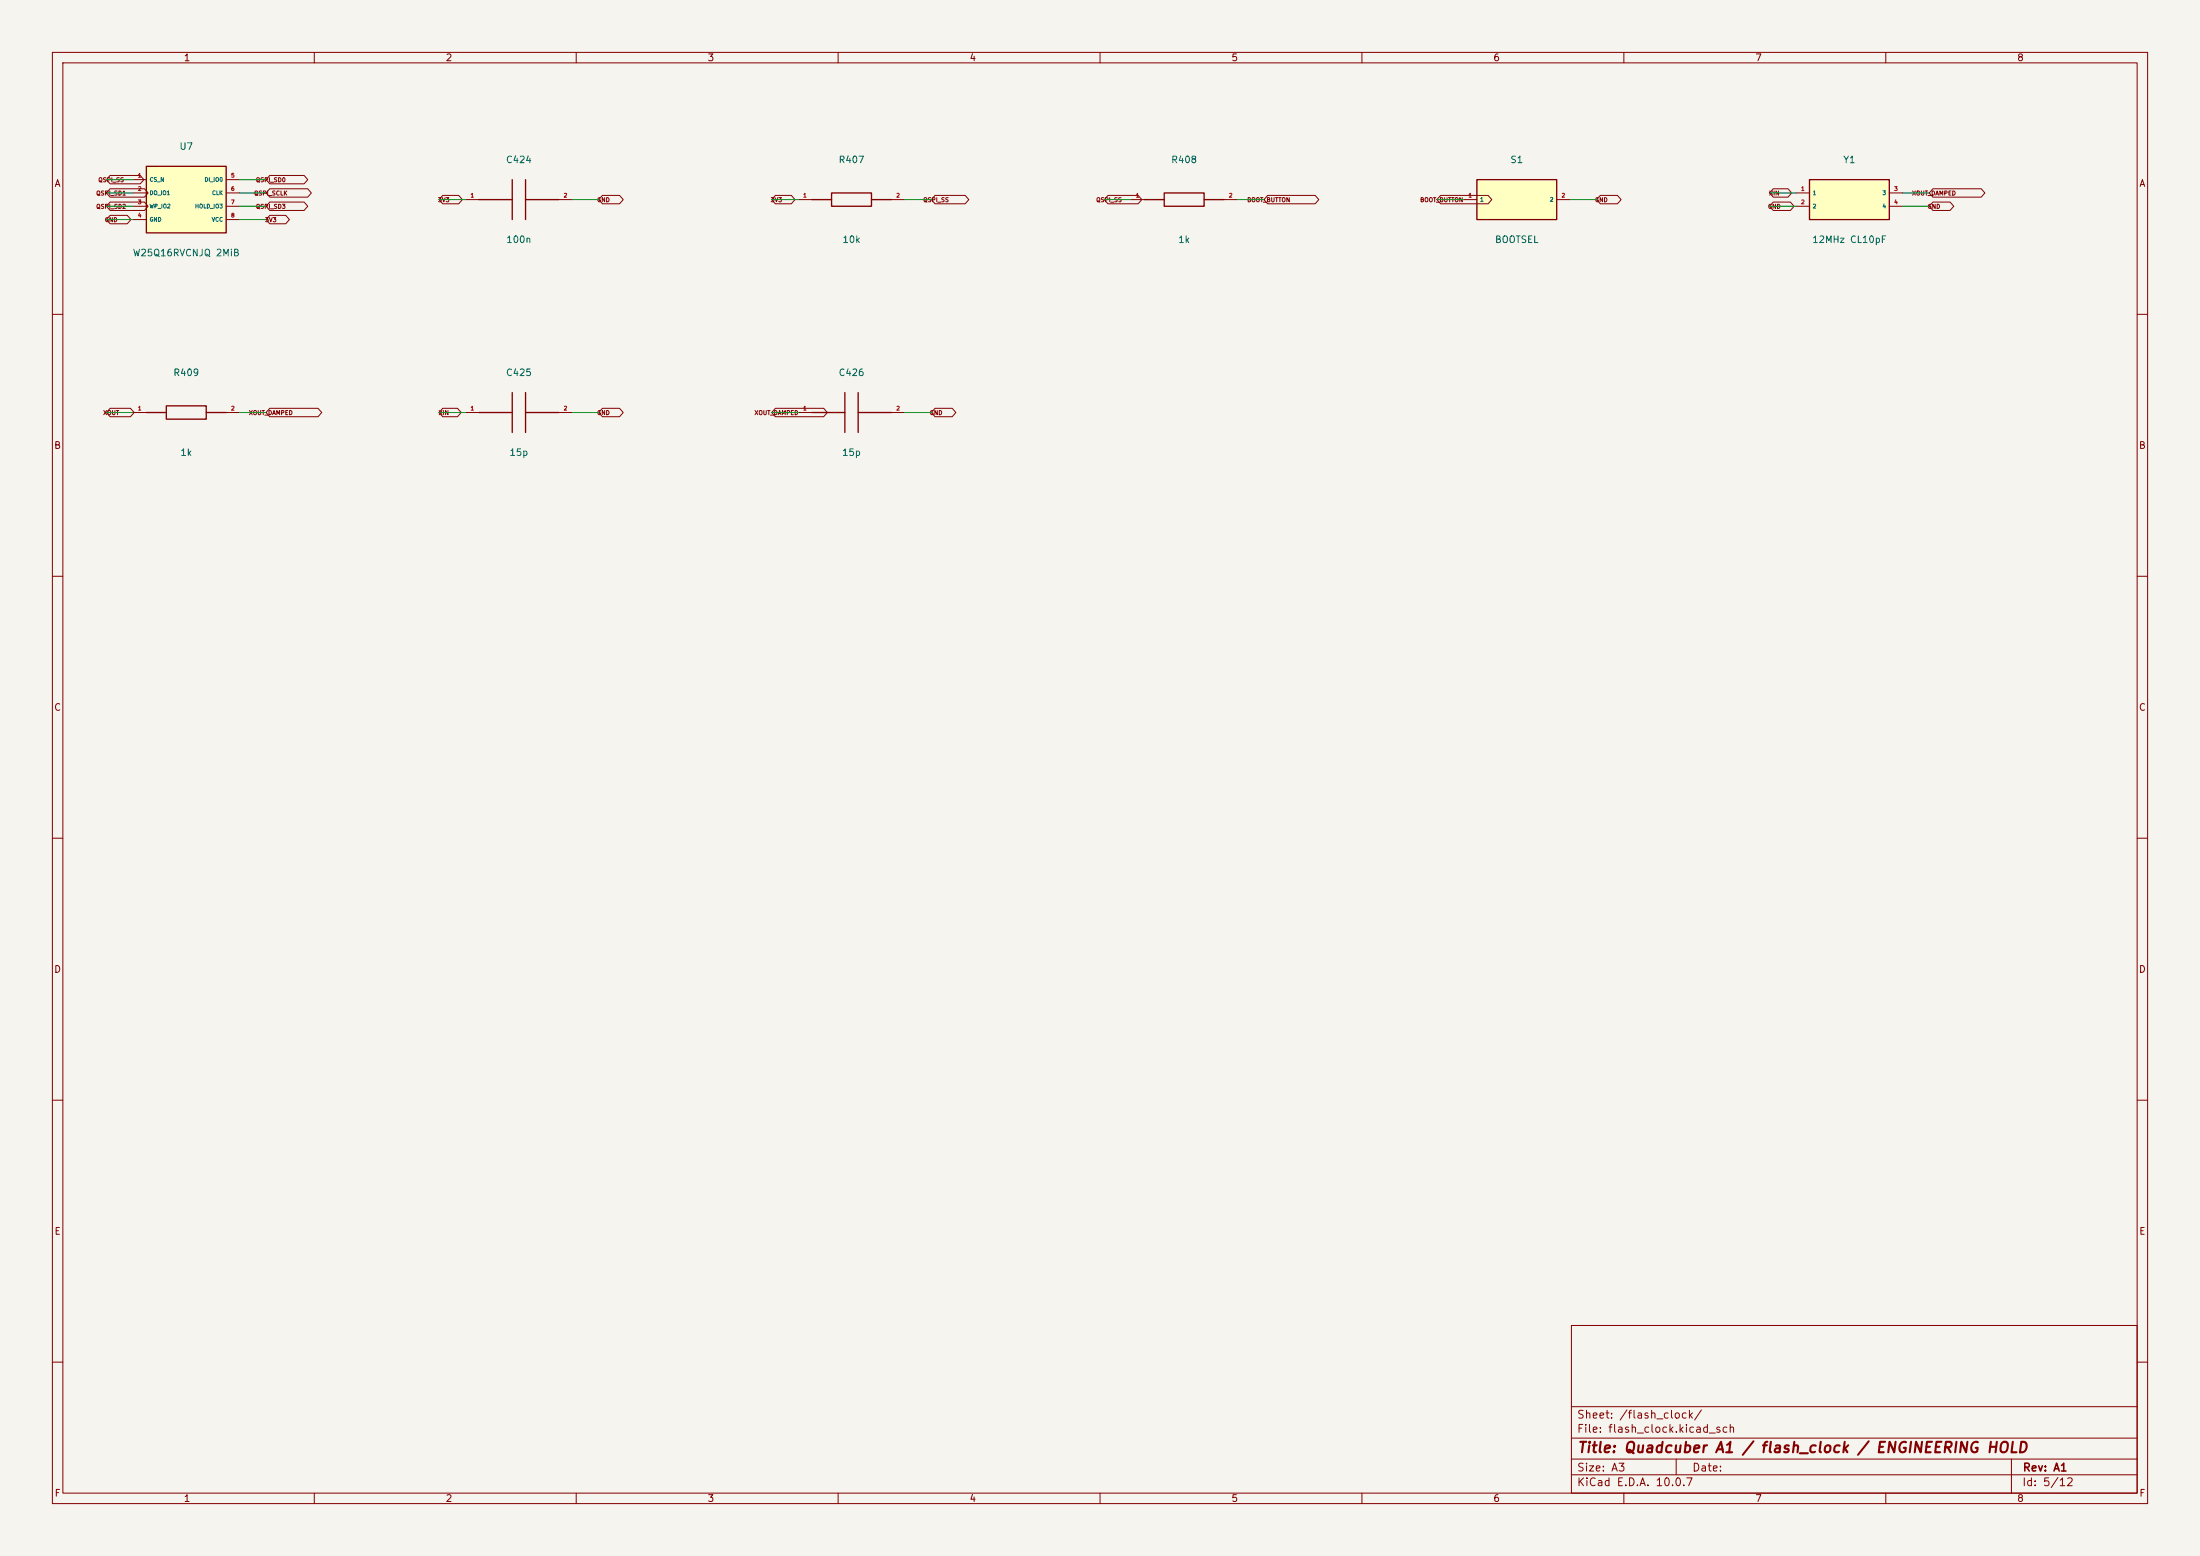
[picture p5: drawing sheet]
(kicad_sch
 (version 20260306)
 (generator "eeschema")
 (generator_version "10.0")
 (paper "A3")
 (title_block
  (title "Quadcuber A1 / flash_clock / ENGINEERING HOLD")
  (rev "A1"))
 (lib_symbols
  (symbol "Quadcuber:C424"
   (pin_names (hide yes)) (exclude_from_sim no) (in_bom yes) (on_board yes)
   (in_pos_files yes)
   (duplicate_pin_numbers_are_jumpers no)
   (property "Reference" "C424" (at 0 6.35 0) (show_name no) (do_not_autoplace no) (effects (font (size 1 1))))
   (property "Value" "100n" (at 0 -6.35 0) (show_name no) (do_not_autoplace no) (effects (font (size 1 1))))
   (property "Footprint" "Quadcuber:C_0402_1005Metric" (at 0 0 0) (show_name no) (do_not_autoplace no) (hide yes) (effects (font (size 1 1))))
   (property "Datasheet" "" (at 0 0 0) (show_name no) (do_not_autoplace no) (hide yes) (effects (font (size 1.27 1.27))))
   (property "Description" "" (at 0 0 0) (show_name no) (do_not_autoplace no) (hide yes) (effects (font (size 1.27 1.27))))
   (symbol "C424_0_1"
    (polyline (pts (xy -7.62 0) (xy -1.27 0)) (stroke (width 0.254) (type default)) (fill (type none)))
    (polyline (pts (xy -1.27 -3.81) (xy -1.27 3.81)) (stroke (width 0.254) (type default)) (fill (type none)))
    (polyline (pts (xy 1.27 0) (xy 7.62 0)) (stroke (width 0.254) (type default)) (fill (type none)))
    (polyline (pts (xy 1.27 -3.81) (xy 1.27 3.81)) (stroke (width 0.254) (type default)) (fill (type none))))
   (symbol "C424_1_1"
    (pin passive line (at -10.16 0 0) (length 2.54) (name "1" (effects (font (size 0.75 0.75)))) (number "1" (effects (font (size 0.75 0.75)))))
    (pin passive line (at 10.16 0 180) (length 2.54) (name "2" (effects (font (size 0.75 0.75)))) (number "2" (effects (font (size 0.75 0.75))))))
   (embedded_fonts no))
  (symbol "Quadcuber:C425"
   (pin_names (hide yes)) (exclude_from_sim no) (in_bom yes) (on_board yes)
   (in_pos_files yes)
   (duplicate_pin_numbers_are_jumpers no)
   (property "Reference" "C425" (at 0 6.35 0) (show_name no) (do_not_autoplace no) (effects (font (size 1 1))))
   (property "Value" "15p" (at 0 -6.35 0) (show_name no) (do_not_autoplace no) (effects (font (size 1 1))))
   (property "Footprint" "Quadcuber:C_0402_1005Metric" (at 0 0 0) (show_name no) (do_not_autoplace no) (hide yes) (effects (font (size 1 1))))
   (property "Datasheet" "" (at 0 0 0) (show_name no) (do_not_autoplace no) (hide yes) (effects (font (size 1.27 1.27))))
   (property "Description" "" (at 0 0 0) (show_name no) (do_not_autoplace no) (hide yes) (effects (font (size 1.27 1.27))))
   (symbol "C425_0_1"
    (polyline (pts (xy -7.62 0) (xy -1.27 0)) (stroke (width 0.254) (type default)) (fill (type none)))
    (polyline (pts (xy -1.27 -3.81) (xy -1.27 3.81)) (stroke (width 0.254) (type default)) (fill (type none)))
    (polyline (pts (xy 1.27 0) (xy 7.62 0)) (stroke (width 0.254) (type default)) (fill (type none)))
    (polyline (pts (xy 1.27 -3.81) (xy 1.27 3.81)) (stroke (width 0.254) (type default)) (fill (type none))))
   (symbol "C425_1_1"
    (pin passive line (at -10.16 0 0) (length 2.54) (name "1" (effects (font (size 0.75 0.75)))) (number "1" (effects (font (size 0.75 0.75)))))
    (pin passive line (at 10.16 0 180) (length 2.54) (name "2" (effects (font (size 0.75 0.75)))) (number "2" (effects (font (size 0.75 0.75))))))
   (embedded_fonts no))
  (symbol "Quadcuber:C426"
   (pin_names (hide yes)) (exclude_from_sim no) (in_bom yes) (on_board yes)
   (in_pos_files yes)
   (duplicate_pin_numbers_are_jumpers no)
   (property "Reference" "C426" (at 0 6.35 0) (show_name no) (do_not_autoplace no) (effects (font (size 1 1))))
   (property "Value" "15p" (at 0 -6.35 0) (show_name no) (do_not_autoplace no) (effects (font (size 1 1))))
   (property "Footprint" "Quadcuber:C_0402_1005Metric" (at 0 0 0) (show_name no) (do_not_autoplace no) (hide yes) (effects (font (size 1 1))))
   (property "Datasheet" "" (at 0 0 0) (show_name no) (do_not_autoplace no) (hide yes) (effects (font (size 1.27 1.27))))
   (property "Description" "" (at 0 0 0) (show_name no) (do_not_autoplace no) (hide yes) (effects (font (size 1.27 1.27))))
   (symbol "C426_0_1"
    (polyline (pts (xy -7.62 0) (xy -1.27 0)) (stroke (width 0.254) (type default)) (fill (type none)))
    (polyline (pts (xy -1.27 -3.81) (xy -1.27 3.81)) (stroke (width 0.254) (type default)) (fill (type none)))
    (polyline (pts (xy 1.27 0) (xy 7.62 0)) (stroke (width 0.254) (type default)) (fill (type none)))
    (polyline (pts (xy 1.27 -3.81) (xy 1.27 3.81)) (stroke (width 0.254) (type default)) (fill (type none))))
   (symbol "C426_1_1"
    (pin passive line (at -10.16 0 0) (length 2.54) (name "1" (effects (font (size 0.75 0.75)))) (number "1" (effects (font (size 0.75 0.75)))))
    (pin passive line (at 10.16 0 180) (length 2.54) (name "2" (effects (font (size 0.75 0.75)))) (number "2" (effects (font (size 0.75 0.75))))))
   (embedded_fonts no))
  (symbol "Quadcuber:R407"
   (pin_names (hide yes)) (exclude_from_sim no) (in_bom yes) (on_board yes)
   (in_pos_files yes)
   (duplicate_pin_numbers_are_jumpers no)
   (property "Reference" "R407" (at 0 6.35 0) (show_name no) (do_not_autoplace no) (effects (font (size 1 1))))
   (property "Value" "10k" (at 0 -6.35 0) (show_name no) (do_not_autoplace no) (effects (font (size 1 1))))
   (property "Footprint" "Quadcuber:R_0603_1608Metric" (at 0 0 0) (show_name no) (do_not_autoplace no) (hide yes) (effects (font (size 1 1))))
   (property "Datasheet" "" (at 0 0 0) (show_name no) (do_not_autoplace no) (hide yes) (effects (font (size 1.27 1.27))))
   (property "Description" "" (at 0 0 0) (show_name no) (do_not_autoplace no) (hide yes) (effects (font (size 1.27 1.27))))
   (symbol "R407_0_1"
    (polyline (pts (xy -7.62 0) (xy -3.81 0)) (stroke (width 0.254) (type default)) (fill (type none)))
    (rectangle (start -3.81 1.27) (end 3.81 -1.27) (stroke (width 0.254) (type default)) (fill (type none)))
    (polyline (pts (xy 3.81 0) (xy 7.62 0)) (stroke (width 0.254) (type default)) (fill (type none))))
   (symbol "R407_1_1"
    (pin passive line (at -10.16 0 0) (length 2.54) (name "1" (effects (font (size 0.75 0.75)))) (number "1" (effects (font (size 0.75 0.75)))))
    (pin passive line (at 10.16 0 180) (length 2.54) (name "2" (effects (font (size 0.75 0.75)))) (number "2" (effects (font (size 0.75 0.75))))))
   (embedded_fonts no))
  (symbol "Quadcuber:R408"
   (pin_names (hide yes)) (exclude_from_sim no) (in_bom yes) (on_board yes)
   (in_pos_files yes)
   (duplicate_pin_numbers_are_jumpers no)
   (property "Reference" "R408" (at 0 6.35 0) (show_name no) (do_not_autoplace no) (effects (font (size 1 1))))
   (property "Value" "1k" (at 0 -6.35 0) (show_name no) (do_not_autoplace no) (effects (font (size 1 1))))
   (property "Footprint" "Quadcuber:R_0603_1608Metric" (at 0 0 0) (show_name no) (do_not_autoplace no) (hide yes) (effects (font (size 1 1))))
   (property "Datasheet" "" (at 0 0 0) (show_name no) (do_not_autoplace no) (hide yes) (effects (font (size 1.27 1.27))))
   (property "Description" "" (at 0 0 0) (show_name no) (do_not_autoplace no) (hide yes) (effects (font (size 1.27 1.27))))
   (symbol "R408_0_1"
    (polyline (pts (xy -7.62 0) (xy -3.81 0)) (stroke (width 0.254) (type default)) (fill (type none)))
    (rectangle (start -3.81 1.27) (end 3.81 -1.27) (stroke (width 0.254) (type default)) (fill (type none)))
    (polyline (pts (xy 3.81 0) (xy 7.62 0)) (stroke (width 0.254) (type default)) (fill (type none))))
   (symbol "R408_1_1"
    (pin passive line (at -10.16 0 0) (length 2.54) (name "1" (effects (font (size 0.75 0.75)))) (number "1" (effects (font (size 0.75 0.75)))))
    (pin passive line (at 10.16 0 180) (length 2.54) (name "2" (effects (font (size 0.75 0.75)))) (number "2" (effects (font (size 0.75 0.75))))))
   (embedded_fonts no))
  (symbol "Quadcuber:R409"
   (pin_names (hide yes)) (exclude_from_sim no) (in_bom yes) (on_board yes)
   (in_pos_files yes)
   (duplicate_pin_numbers_are_jumpers no)
   (property "Reference" "R409" (at 0 6.35 0) (show_name no) (do_not_autoplace no) (effects (font (size 1 1))))
   (property "Value" "1k" (at 0 -6.35 0) (show_name no) (do_not_autoplace no) (effects (font (size 1 1))))
   (property "Footprint" "Quadcuber:R_0402_1005Metric" (at 0 0 0) (show_name no) (do_not_autoplace no) (hide yes) (effects (font (size 1 1))))
   (property "Datasheet" "" (at 0 0 0) (show_name no) (do_not_autoplace no) (hide yes) (effects (font (size 1.27 1.27))))
   (property "Description" "" (at 0 0 0) (show_name no) (do_not_autoplace no) (hide yes) (effects (font (size 1.27 1.27))))
   (symbol "R409_0_1"
    (polyline (pts (xy -7.62 0) (xy -3.81 0)) (stroke (width 0.254) (type default)) (fill (type none)))
    (rectangle (start -3.81 1.27) (end 3.81 -1.27) (stroke (width 0.254) (type default)) (fill (type none)))
    (polyline (pts (xy 3.81 0) (xy 7.62 0)) (stroke (width 0.254) (type default)) (fill (type none))))
   (symbol "R409_1_1"
    (pin passive line (at -10.16 0 0) (length 2.54) (name "1" (effects (font (size 0.75 0.75)))) (number "1" (effects (font (size 0.75 0.75)))))
    (pin passive line (at 10.16 0 180) (length 2.54) (name "2" (effects (font (size 0.75 0.75)))) (number "2" (effects (font (size 0.75 0.75))))))
   (embedded_fonts no))
  (symbol "Quadcuber:S1" (exclude_from_sim no) (in_bom yes) (on_board yes)
   (in_pos_files yes)
   (duplicate_pin_numbers_are_jumpers no)
   (property "Reference" "S1" (at 0 6.35 0) (show_name no) (do_not_autoplace no) (effects (font (size 1 1))))
   (property "Value" "BOOTSEL" (at 0 -6.35 0) (show_name no) (do_not_autoplace no) (effects (font (size 1 1))))
   (property "Footprint" "Quadcuber:SW_SPST_TL3342" (at 0 0 0) (show_name no) (do_not_autoplace no) (hide yes) (effects (font (size 1 1))))
   (property "Datasheet" "" (at 0 0 0) (show_name no) (do_not_autoplace no) (hide yes) (effects (font (size 1.27 1.27))))
   (property "Description" "" (at 0 0 0) (show_name no) (do_not_autoplace no) (hide yes) (effects (font (size 1.27 1.27))))
   (symbol "S1_0_1"
    (rectangle (start -7.62 3.81) (end 7.62 -3.81) (stroke (width 0.254) (type default)) (fill (type background))))
   (symbol "S1_1_1"
    (pin passive line (at -10.16 0 0) (length 2.54) (name "1" (effects (font (size 0.75 0.75)))) (number "1" (effects (font (size 0.75 0.75)))))
    (pin passive line (at 10.16 0 180) (length 2.54) (name "2" (effects (font (size 0.75 0.75)))) (number "2" (effects (font (size 0.75 0.75))))))
   (embedded_fonts no))
  (symbol "Quadcuber:U7" (exclude_from_sim no) (in_bom yes) (on_board yes)
   (in_pos_files yes)
   (duplicate_pin_numbers_are_jumpers no)
   (property "Reference" "U7" (at 0 8.89 0) (show_name no) (do_not_autoplace no) (effects (font (size 1 1))))
   (property "Value" "W25Q16RVCNJQ 2MiB" (at 0 -8.89 0) (show_name no) (do_not_autoplace no) (effects (font (size 1 1))))
   (property "Footprint" "Quadcuber:SOIC-8_3.9x4.9mm_P1.27mm" (at 0 0 0) (show_name no) (do_not_autoplace no) (hide yes) (effects (font (size 1 1))))
   (property "Datasheet" "" (at 0 0 0) (show_name no) (do_not_autoplace no) (hide yes) (effects (font (size 1.27 1.27))))
   (property "Description" "" (at 0 0 0) (show_name no) (do_not_autoplace no) (hide yes) (effects (font (size 1.27 1.27))))
   (symbol "U7_0_1"
    (rectangle (start -7.62 6.35) (end 7.62 -6.35) (stroke (width 0.254) (type default)) (fill (type background))))
   (symbol "U7_1_1"
    (pin passive line (at -10.16 3.81 0) (length 2.54) (name "CS_N" (effects (font (size 0.75 0.75)))) (number "1" (effects (font (size 0.75 0.75)))))
    (pin passive line (at -10.16 1.27 0) (length 2.54) (name "DO_IO1" (effects (font (size 0.75 0.75)))) (number "2" (effects (font (size 0.75 0.75)))))
    (pin passive line (at -10.16 -1.27 0) (length 2.54) (name "WP_IO2" (effects (font (size 0.75 0.75)))) (number "3" (effects (font (size 0.75 0.75)))))
    (pin passive line (at -10.16 -3.81 0) (length 2.54) (name "GND" (effects (font (size 0.75 0.75)))) (number "4" (effects (font (size 0.75 0.75)))))
    (pin passive line (at 10.16 3.81 180) (length 2.54) (name "DI_IO0" (effects (font (size 0.75 0.75)))) (number "5" (effects (font (size 0.75 0.75)))))
    (pin passive line (at 10.16 1.27 180) (length 2.54) (name "CLK" (effects (font (size 0.75 0.75)))) (number "6" (effects (font (size 0.75 0.75)))))
    (pin passive line (at 10.16 -1.27 180) (length 2.54) (name "HOLD_IO3" (effects (font (size 0.75 0.75)))) (number "7" (effects (font (size 0.75 0.75)))))
    (pin passive line (at 10.16 -3.81 180) (length 2.54) (name "VCC" (effects (font (size 0.75 0.75)))) (number "8" (effects (font (size 0.75 0.75))))))
   (embedded_fonts no))
  (symbol "Quadcuber:Y1" (exclude_from_sim no) (in_bom yes) (on_board yes)
   (in_pos_files yes)
   (duplicate_pin_numbers_are_jumpers no)
   (property "Reference" "Y1" (at 0 6.35 0) (show_name no) (do_not_autoplace no) (effects (font (size 1 1))))
   (property "Value" "12MHz CL10pF" (at 0 -6.35 0) (show_name no) (do_not_autoplace no) (effects (font (size 1 1))))
   (property "Footprint" "Quadcuber:Crystal_SMD_3225-4Pin_3.2x2.5mm" (at 0 0 0) (show_name no) (do_not_autoplace no) (hide yes) (effects (font (size 1 1))))
   (property "Datasheet" "" (at 0 0 0) (show_name no) (do_not_autoplace no) (hide yes) (effects (font (size 1.27 1.27))))
   (property "Description" "" (at 0 0 0) (show_name no) (do_not_autoplace no) (hide yes) (effects (font (size 1.27 1.27))))
   (symbol "Y1_0_1"
    (rectangle (start -7.62 3.81) (end 7.62 -3.81) (stroke (width 0.254) (type default)) (fill (type background))))
   (symbol "Y1_1_1"
    (pin passive line (at -10.16 1.27 0) (length 2.54) (name "1" (effects (font (size 0.75 0.75)))) (number "1" (effects (font (size 0.75 0.75)))))
    (pin passive line (at -10.16 -1.27 0) (length 2.54) (name "2" (effects (font (size 0.75 0.75)))) (number "2" (effects (font (size 0.75 0.75)))))
    (pin passive line (at 10.16 1.27 180) (length 2.54) (name "3" (effects (font (size 0.75 0.75)))) (number "3" (effects (font (size 0.75 0.75)))))
    (pin passive line (at 10.16 -1.27 180) (length 2.54) (name "4" (effects (font (size 0.75 0.75)))) (number "4" (effects (font (size 0.75 0.75))))))
   (embedded_fonts no)))
 (wire
  (pts (xy 299.72 38.1) (xy 304.8 38.1))
  (stroke (width 0) (type default)))
 (wire
  (pts (xy 152.4 38.1) (xy 147.32 38.1))
  (stroke (width 0) (type default)))
 (wire
  (pts (xy 279.4 38.1) (xy 274.32 38.1))
  (stroke (width 0) (type default)))
 (wire
  (pts (xy 45.72 78.74) (xy 50.8 78.74))
  (stroke (width 0) (type default)))
 (wire
  (pts (xy 25.4 41.91) (xy 20.32 41.91))
  (stroke (width 0) (type default)))
 (wire
  (pts (xy 25.4 39.37) (xy 20.32 39.37))
  (stroke (width 0) (type default)))
 (wire
  (pts (xy 109.22 78.74) (xy 114.3 78.74))
  (stroke (width 0) (type default)))
 (wire
  (pts (xy 215.9 38.1) (xy 210.82 38.1))
  (stroke (width 0) (type default)))
 (wire
  (pts (xy 45.72 39.37) (xy 50.8 39.37))
  (stroke (width 0) (type default)))
 (wire
  (pts (xy 25.4 34.29) (xy 20.32 34.29))
  (stroke (width 0) (type default)))
 (wire
  (pts (xy 88.9 38.1) (xy 83.82 38.1))
  (stroke (width 0) (type default)))
 (wire
  (pts (xy 152.4 78.74) (xy 147.32 78.74))
  (stroke (width 0) (type default)))
 (wire
  (pts (xy 25.4 78.74) (xy 20.32 78.74))
  (stroke (width 0) (type default)))
 (wire
  (pts (xy 342.9 39.37) (xy 337.82 39.37))
  (stroke (width 0) (type default)))
 (wire
  (pts (xy 172.72 38.1) (xy 177.8 38.1))
  (stroke (width 0) (type default)))
 (wire
  (pts (xy 363.22 39.37) (xy 368.3 39.37))
  (stroke (width 0) (type default)))
 (wire
  (pts (xy 25.4 36.83) (xy 20.32 36.83))
  (stroke (width 0) (type default)))
 (wire
  (pts (xy 363.22 36.83) (xy 368.3 36.83))
  (stroke (width 0) (type default)))
 (wire
  (pts (xy 45.72 36.83) (xy 50.8 36.83))
  (stroke (width 0) (type default)))
 (wire
  (pts (xy 109.22 38.1) (xy 114.3 38.1))
  (stroke (width 0) (type default)))
 (wire
  (pts (xy 342.9 36.83) (xy 337.82 36.83))
  (stroke (width 0) (type default)))
 (wire
  (pts (xy 172.72 78.74) (xy 177.8 78.74))
  (stroke (width 0) (type default)))
 (wire
  (pts (xy 45.72 34.29) (xy 50.8 34.29))
  (stroke (width 0) (type default)))
 (wire
  (pts (xy 236.22 38.1) (xy 241.3 38.1))
  (stroke (width 0) (type default)))
 (wire
  (pts (xy 88.9 78.74) (xy 83.82 78.74))
  (stroke (width 0) (type default)))
 (wire
  (pts (xy 45.72 41.91) (xy 50.8 41.91))
  (stroke (width 0) (type default)))
 (global_label "GND"
  (shape bidirectional)
  (at 20.32 41.91 0)
  (effects (font (size 0.8 0.8)))
  (property "Intersheetrefs" "${INTERSHEET_REFS}" (at 20.32 41.91 0) (hide yes) (show_name no) (do_not_autoplace no) (effects (font (size 0.8 0.8)))))
 (global_label "3V3"
  (shape bidirectional)
  (at 83.82 38.1 0)
  (effects (font (size 0.8 0.8)))
  (property "Intersheetrefs" "${INTERSHEET_REFS}" (at 83.82 38.1 0) (hide yes) (show_name no) (do_not_autoplace no) (effects (font (size 0.8 0.8)))))
 (global_label "XOUT_DAMPED"
  (shape bidirectional)
  (at 147.32 78.74 0)
  (effects (font (size 0.8 0.8)))
  (property "Intersheetrefs" "${INTERSHEET_REFS}" (at 147.32 78.74 0) (hide yes) (show_name no) (do_not_autoplace no) (effects (font (size 0.8 0.8)))))
 (global_label "QSPI_SS"
  (shape bidirectional)
  (at 210.82 38.1 0)
  (effects (font (size 0.8 0.8)))
  (property "Intersheetrefs" "${INTERSHEET_REFS}" (at 210.82 38.1 0) (hide yes) (show_name no) (do_not_autoplace no) (effects (font (size 0.8 0.8)))))
 (global_label "GND"
  (shape bidirectional)
  (at 337.82 39.37 0)
  (effects (font (size 0.8 0.8)))
  (property "Intersheetrefs" "${INTERSHEET_REFS}" (at 337.82 39.37 0) (hide yes) (show_name no) (do_not_autoplace no) (effects (font (size 0.8 0.8)))))
 (global_label "XOUT"
  (shape bidirectional)
  (at 20.32 78.74 0)
  (effects (font (size 0.8 0.8)))
  (property "Intersheetrefs" "${INTERSHEET_REFS}" (at 20.32 78.74 0) (hide yes) (show_name no) (do_not_autoplace no) (effects (font (size 0.8 0.8)))))
 (global_label "QSPI_SD0"
  (shape bidirectional)
  (at 50.8 34.29 0)
  (effects (font (size 0.8 0.8)))
  (property "Intersheetrefs" "${INTERSHEET_REFS}" (at 50.8 34.29 180) (hide yes) (show_name no) (do_not_autoplace no) (effects (font (size 0.8 0.8)))))
 (global_label "GND"
  (shape bidirectional)
  (at 368.3 39.37 0)
  (effects (font (size 0.8 0.8)))
  (property "Intersheetrefs" "${INTERSHEET_REFS}" (at 368.3 39.37 180) (hide yes) (show_name no) (do_not_autoplace no) (effects (font (size 0.8 0.8)))))
 (global_label "QSPI_SD1"
  (shape bidirectional)
  (at 20.32 36.83 0)
  (effects (font (size 0.8 0.8)))
  (property "Intersheetrefs" "${INTERSHEET_REFS}" (at 20.32 36.83 0) (hide yes) (show_name no) (do_not_autoplace no) (effects (font (size 0.8 0.8)))))
 (global_label "QSPI_SD3"
  (shape bidirectional)
  (at 50.8 39.37 0)
  (effects (font (size 0.8 0.8)))
  (property "Intersheetrefs" "${INTERSHEET_REFS}" (at 50.8 39.37 180) (hide yes) (show_name no) (do_not_autoplace no) (effects (font (size 0.8 0.8)))))
 (global_label "3V3"
  (shape bidirectional)
  (at 147.32 38.1 0)
  (effects (font (size 0.8 0.8)))
  (property "Intersheetrefs" "${INTERSHEET_REFS}" (at 147.32 38.1 0) (hide yes) (show_name no) (do_not_autoplace no) (effects (font (size 0.8 0.8)))))
 (global_label "GND"
  (shape bidirectional)
  (at 114.3 78.74 0)
  (effects (font (size 0.8 0.8)))
  (property "Intersheetrefs" "${INTERSHEET_REFS}" (at 114.3 78.74 180) (hide yes) (show_name no) (do_not_autoplace no) (effects (font (size 0.8 0.8)))))
 (global_label "GND"
  (shape bidirectional)
  (at 304.8 38.1 0)
  (effects (font (size 0.8 0.8)))
  (property "Intersheetrefs" "${INTERSHEET_REFS}" (at 304.8 38.1 180) (hide yes) (show_name no) (do_not_autoplace no) (effects (font (size 0.8 0.8)))))
 (global_label "QSPI_SD2"
  (shape bidirectional)
  (at 20.32 39.37 0)
  (effects (font (size 0.8 0.8)))
  (property "Intersheetrefs" "${INTERSHEET_REFS}" (at 20.32 39.37 0) (hide yes) (show_name no) (do_not_autoplace no) (effects (font (size 0.8 0.8)))))
 (global_label "XOUT_DAMPED"
  (shape bidirectional)
  (at 50.8 78.74 0)
  (effects (font (size 0.8 0.8)))
  (property "Intersheetrefs" "${INTERSHEET_REFS}" (at 50.8 78.74 180) (hide yes) (show_name no) (do_not_autoplace no) (effects (font (size 0.8 0.8)))))
 (global_label "GND"
  (shape bidirectional)
  (at 114.3 38.1 0)
  (effects (font (size 0.8 0.8)))
  (property "Intersheetrefs" "${INTERSHEET_REFS}" (at 114.3 38.1 180) (hide yes) (show_name no) (do_not_autoplace no) (effects (font (size 0.8 0.8)))))
 (global_label "XOUT_DAMPED"
  (shape bidirectional)
  (at 368.3 36.83 0)
  (effects (font (size 0.8 0.8)))
  (property "Intersheetrefs" "${INTERSHEET_REFS}" (at 368.3 36.83 180) (hide yes) (show_name no) (do_not_autoplace no) (effects (font (size 0.8 0.8)))))
 (global_label "BOOT_BUTTON"
  (shape bidirectional)
  (at 241.3 38.1 0)
  (effects (font (size 0.8 0.8)))
  (property "Intersheetrefs" "${INTERSHEET_REFS}" (at 241.3 38.1 180) (hide yes) (show_name no) (do_not_autoplace no) (effects (font (size 0.8 0.8)))))
 (global_label "QSPI_SS"
  (shape bidirectional)
  (at 177.8 38.1 0)
  (effects (font (size 0.8 0.8)))
  (property "Intersheetrefs" "${INTERSHEET_REFS}" (at 177.8 38.1 180) (hide yes) (show_name no) (do_not_autoplace no) (effects (font (size 0.8 0.8)))))
 (global_label "3V3"
  (shape bidirectional)
  (at 50.8 41.91 0)
  (effects (font (size 0.8 0.8)))
  (property "Intersheetrefs" "${INTERSHEET_REFS}" (at 50.8 41.91 180) (hide yes) (show_name no) (do_not_autoplace no) (effects (font (size 0.8 0.8)))))
 (global_label "XIN"
  (shape bidirectional)
  (at 83.82 78.74 0)
  (effects (font (size 0.8 0.8)))
  (property "Intersheetrefs" "${INTERSHEET_REFS}" (at 83.82 78.74 0) (hide yes) (show_name no) (do_not_autoplace no) (effects (font (size 0.8 0.8)))))
 (global_label "QSPI_SCLK"
  (shape bidirectional)
  (at 50.8 36.83 0)
  (effects (font (size 0.8 0.8)))
  (property "Intersheetrefs" "${INTERSHEET_REFS}" (at 50.8 36.83 180) (hide yes) (show_name no) (do_not_autoplace no) (effects (font (size 0.8 0.8)))))
 (global_label "QSPI_SS"
  (shape bidirectional)
  (at 20.32 34.29 0)
  (effects (font (size 0.8 0.8)))
  (property "Intersheetrefs" "${INTERSHEET_REFS}" (at 20.32 34.29 0) (hide yes) (show_name no) (do_not_autoplace no) (effects (font (size 0.8 0.8)))))
 (global_label "BOOT_BUTTON"
  (shape bidirectional)
  (at 274.32 38.1 0)
  (effects (font (size 0.8 0.8)))
  (property "Intersheetrefs" "${INTERSHEET_REFS}" (at 274.32 38.1 0) (hide yes) (show_name no) (do_not_autoplace no) (effects (font (size 0.8 0.8)))))
 (global_label "GND"
  (shape bidirectional)
  (at 177.8 78.74 0)
  (effects (font (size 0.8 0.8)))
  (property "Intersheetrefs" "${INTERSHEET_REFS}" (at 177.8 78.74 180) (hide yes) (show_name no) (do_not_autoplace no) (effects (font (size 0.8 0.8)))))
 (global_label "XIN"
  (shape bidirectional)
  (at 337.82 36.83 0)
  (effects (font (size 0.8 0.8)))
  (property "Intersheetrefs" "${INTERSHEET_REFS}" (at 337.82 36.83 0) (hide yes) (show_name no) (do_not_autoplace no) (effects (font (size 0.8 0.8)))))
 (symbol
  (lib_id "Quadcuber:R409")
  (at 35.56 78.74 0)
  (unit 1)
  (body_style 1)
  (exclude_from_sim no)
  (in_bom yes)
  (on_board yes)
  (in_pos_files yes)
  (dnp no)
  (property "Reference" "R409" (at 35.56 71.12 0) (show_name no) (do_not_autoplace no) (effects (font (size 1.27 1.27))))
  (property "Value" "1k" (at 35.56 86.36 0) (show_name no) (do_not_autoplace no) (effects (font (size 1.27 1.27))))
  (property "Footprint" "Quadcuber:R_0402_1005Metric" (at 35.56 78.74 0) (hide yes) (show_name no) (do_not_autoplace no) (effects (font (size 1.27 1.27))))
  (property "Datasheet" "" (at 35.56 78.74 0) (show_name no) (do_not_autoplace no) (effects (font (size 1.27 1.27))))
  (property "Description" "" (at 35.56 78.74 0) (show_name no) (do_not_autoplace no) (effects (font (size 1.27 1.27))))
  (property "MPN" "RC0402FR-071KL" (at 35.56 78.74 0) (hide yes) (show_name no) (do_not_autoplace no) (effects (font (size 1.27 1.27))))
  (property "Manufacturer" "Yageo" (at 35.56 78.74 0) (hide yes) (show_name no) (do_not_autoplace no) (effects (font (size 1.27 1.27))))
  (pin "1")
  (pin "2"))
 (symbol
  (lib_id "Quadcuber:C424")
  (at 99.06 38.1 0)
  (unit 1)
  (body_style 1)
  (exclude_from_sim no)
  (in_bom yes)
  (on_board yes)
  (in_pos_files yes)
  (dnp no)
  (property "Reference" "C424" (at 99.06 30.48 0) (show_name no) (do_not_autoplace no) (effects (font (size 1.27 1.27))))
  (property "Value" "100n" (at 99.06 45.72 0) (show_name no) (do_not_autoplace no) (effects (font (size 1.27 1.27))))
  (property "Footprint" "Quadcuber:C_0402_1005Metric" (at 99.06 38.1 0) (hide yes) (show_name no) (do_not_autoplace no) (effects (font (size 1.27 1.27))))
  (property "Datasheet" "" (at 99.06 38.1 0) (show_name no) (do_not_autoplace no) (effects (font (size 1.27 1.27))))
  (property "Description" "" (at 99.06 38.1 0) (show_name no) (do_not_autoplace no) (effects (font (size 1.27 1.27))))
  (property "MPN" "GRM155R71C104KA88D" (at 99.06 38.1 0) (hide yes) (show_name no) (do_not_autoplace no) (effects (font (size 1.27 1.27))))
  (property "Manufacturer" "Murata" (at 99.06 38.1 0) (hide yes) (show_name no) (do_not_autoplace no) (effects (font (size 1.27 1.27))))
  (pin "1")
  (pin "2"))
 (symbol
  (lib_id "Quadcuber:Y1")
  (at 353.06 38.1 0)
  (unit 1)
  (body_style 1)
  (exclude_from_sim no)
  (in_bom yes)
  (on_board yes)
  (in_pos_files yes)
  (dnp no)
  (property "Reference" "Y1" (at 353.06 30.48 0) (show_name no) (do_not_autoplace no) (effects (font (size 1.27 1.27))))
  (property "Value" "12MHz CL10pF" (at 353.06 45.72 0) (show_name no) (do_not_autoplace no) (effects (font (size 1.27 1.27))))
  (property "Footprint" "Quadcuber:Crystal_SMD_3225-4Pin_3.2x2.5mm" (at 353.06 38.1 0) (hide yes) (show_name no) (do_not_autoplace no) (effects (font (size 1.27 1.27))))
  (property "Datasheet" "" (at 353.06 38.1 0) (show_name no) (do_not_autoplace no) (effects (font (size 1.27 1.27))))
  (property "Description" "" (at 353.06 38.1 0) (show_name no) (do_not_autoplace no) (effects (font (size 1.27 1.27))))
  (property "MPN" "ABM8-272-T3" (at 353.06 38.1 0) (hide yes) (show_name no) (do_not_autoplace no) (effects (font (size 1.27 1.27))))
  (property "Manufacturer" "Abracon" (at 353.06 38.1 0) (hide yes) (show_name no) (do_not_autoplace no) (effects (font (size 1.27 1.27))))
  (pin "1")
  (pin "2")
  (pin "3")
  (pin "4"))
 (symbol
  (lib_id "Quadcuber:C425")
  (at 99.06 78.74 0)
  (unit 1)
  (body_style 1)
  (exclude_from_sim no)
  (in_bom yes)
  (on_board yes)
  (in_pos_files yes)
  (dnp no)
  (property "Reference" "C425" (at 99.06 71.12 0) (show_name no) (do_not_autoplace no) (effects (font (size 1.27 1.27))))
  (property "Value" "15p" (at 99.06 86.36 0) (show_name no) (do_not_autoplace no) (effects (font (size 1.27 1.27))))
  (property "Footprint" "Quadcuber:C_0402_1005Metric" (at 99.06 78.74 0) (hide yes) (show_name no) (do_not_autoplace no) (effects (font (size 1.27 1.27))))
  (property "Datasheet" "" (at 99.06 78.74 0) (show_name no) (do_not_autoplace no) (effects (font (size 1.27 1.27))))
  (property "Description" "" (at 99.06 78.74 0) (show_name no) (do_not_autoplace no) (effects (font (size 1.27 1.27))))
  (property "MPN" "GRM1555C1H150JA01D" (at 99.06 78.74 0) (hide yes) (show_name no) (do_not_autoplace no) (effects (font (size 1.27 1.27))))
  (property "Manufacturer" "Murata" (at 99.06 78.74 0) (hide yes) (show_name no) (do_not_autoplace no) (effects (font (size 1.27 1.27))))
  (pin "1")
  (pin "2"))
 (symbol
  (lib_id "Quadcuber:S1")
  (at 289.56 38.1 0)
  (unit 1)
  (body_style 1)
  (exclude_from_sim no)
  (in_bom yes)
  (on_board yes)
  (in_pos_files yes)
  (dnp no)
  (property "Reference" "S1" (at 289.56 30.48 0) (show_name no) (do_not_autoplace no) (effects (font (size 1.27 1.27))))
  (property "Value" "BOOTSEL" (at 289.56 45.72 0) (show_name no) (do_not_autoplace no) (effects (font (size 1.27 1.27))))
  (property "Footprint" "Quadcuber:SW_SPST_TL3342" (at 289.56 38.1 0) (hide yes) (show_name no) (do_not_autoplace no) (effects (font (size 1.27 1.27))))
  (property "Datasheet" "" (at 289.56 38.1 0) (show_name no) (do_not_autoplace no) (effects (font (size 1.27 1.27))))
  (property "Description" "" (at 289.56 38.1 0) (show_name no) (do_not_autoplace no) (effects (font (size 1.27 1.27))))
  (property "MPN" "TL3342F160QG" (at 289.56 38.1 0) (hide yes) (show_name no) (do_not_autoplace no) (effects (font (size 1.27 1.27))))
  (property "Manufacturer" "E-Switch" (at 289.56 38.1 0) (hide yes) (show_name no) (do_not_autoplace no) (effects (font (size 1.27 1.27))))
  (pin "1")
  (pin "2"))
 (symbol
  (lib_id "Quadcuber:R408")
  (at 226.06 38.1 0)
  (unit 1)
  (body_style 1)
  (exclude_from_sim no)
  (in_bom yes)
  (on_board yes)
  (in_pos_files yes)
  (dnp no)
  (property "Reference" "R408" (at 226.06 30.48 0) (show_name no) (do_not_autoplace no) (effects (font (size 1.27 1.27))))
  (property "Value" "1k" (at 226.06 45.72 0) (show_name no) (do_not_autoplace no) (effects (font (size 1.27 1.27))))
  (property "Footprint" "Quadcuber:R_0603_1608Metric" (at 226.06 38.1 0) (hide yes) (show_name no) (do_not_autoplace no) (effects (font (size 1.27 1.27))))
  (property "Datasheet" "" (at 226.06 38.1 0) (show_name no) (do_not_autoplace no) (effects (font (size 1.27 1.27))))
  (property "Description" "" (at 226.06 38.1 0) (show_name no) (do_not_autoplace no) (effects (font (size 1.27 1.27))))
  (property "MPN" "RC0603FR-071KL" (at 226.06 38.1 0) (hide yes) (show_name no) (do_not_autoplace no) (effects (font (size 1.27 1.27))))
  (property "Manufacturer" "Yageo" (at 226.06 38.1 0) (hide yes) (show_name no) (do_not_autoplace no) (effects (font (size 1.27 1.27))))
  (pin "1")
  (pin "2"))
 (symbol
  (lib_id "Quadcuber:U7")
  (at 35.56 38.1 0)
  (unit 1)
  (body_style 1)
  (exclude_from_sim no)
  (in_bom yes)
  (on_board yes)
  (in_pos_files yes)
  (dnp no)
  (property "Reference" "U7" (at 35.56 27.94 0) (show_name no) (do_not_autoplace no) (effects (font (size 1.27 1.27))))
  (property "Value" "W25Q16RVCNJQ 2MiB" (at 35.56 48.26 0) (show_name no) (do_not_autoplace no) (effects (font (size 1.27 1.27))))
  (property "Footprint" "Quadcuber:SOIC-8_3.9x4.9mm_P1.27mm" (at 35.56 38.1 0) (hide yes) (show_name no) (do_not_autoplace no) (effects (font (size 1.27 1.27))))
  (property "Datasheet" "" (at 35.56 38.1 0) (show_name no) (do_not_autoplace no) (effects (font (size 1.27 1.27))))
  (property "Description" "" (at 35.56 38.1 0) (show_name no) (do_not_autoplace no) (effects (font (size 1.27 1.27))))
  (property "MPN" "W25Q16RVCNJQ" (at 35.56 38.1 0) (hide yes) (show_name no) (do_not_autoplace no) (effects (font (size 1.27 1.27))))
  (property "Manufacturer" "Winbond" (at 35.56 38.1 0) (hide yes) (show_name no) (do_not_autoplace no) (effects (font (size 1.27 1.27))))
  (pin "1")
  (pin "2")
  (pin "3")
  (pin "4")
  (pin "5")
  (pin "6")
  (pin "7")
  (pin "8"))
 (symbol
  (lib_id "Quadcuber:C426")
  (at 162.56 78.74 0)
  (unit 1)
  (body_style 1)
  (exclude_from_sim no)
  (in_bom yes)
  (on_board yes)
  (in_pos_files yes)
  (dnp no)
  (property "Reference" "C426" (at 162.56 71.12 0) (show_name no) (do_not_autoplace no) (effects (font (size 1.27 1.27))))
  (property "Value" "15p" (at 162.56 86.36 0) (show_name no) (do_not_autoplace no) (effects (font (size 1.27 1.27))))
  (property "Footprint" "Quadcuber:C_0402_1005Metric" (at 162.56 78.74 0) (hide yes) (show_name no) (do_not_autoplace no) (effects (font (size 1.27 1.27))))
  (property "Datasheet" "" (at 162.56 78.74 0) (show_name no) (do_not_autoplace no) (effects (font (size 1.27 1.27))))
  (property "Description" "" (at 162.56 78.74 0) (show_name no) (do_not_autoplace no) (effects (font (size 1.27 1.27))))
  (property "MPN" "GRM1555C1H150JA01D" (at 162.56 78.74 0) (hide yes) (show_name no) (do_not_autoplace no) (effects (font (size 1.27 1.27))))
  (property "Manufacturer" "Murata" (at 162.56 78.74 0) (hide yes) (show_name no) (do_not_autoplace no) (effects (font (size 1.27 1.27))))
  (pin "1")
  (pin "2"))
 (symbol
  (lib_id "Quadcuber:R407")
  (at 162.56 38.1 0)
  (unit 1)
  (body_style 1)
  (exclude_from_sim no)
  (in_bom yes)
  (on_board yes)
  (in_pos_files yes)
  (dnp no)
  (property "Reference" "R407" (at 162.56 30.48 0) (show_name no) (do_not_autoplace no) (effects (font (size 1.27 1.27))))
  (property "Value" "10k" (at 162.56 45.72 0) (show_name no) (do_not_autoplace no) (effects (font (size 1.27 1.27))))
  (property "Footprint" "Quadcuber:R_0603_1608Metric" (at 162.56 38.1 0) (hide yes) (show_name no) (do_not_autoplace no) (effects (font (size 1.27 1.27))))
  (property "Datasheet" "" (at 162.56 38.1 0) (show_name no) (do_not_autoplace no) (effects (font (size 1.27 1.27))))
  (property "Description" "" (at 162.56 38.1 0) (show_name no) (do_not_autoplace no) (effects (font (size 1.27 1.27))))
  (property "MPN" "RC0603FR-0710KL" (at 162.56 38.1 0) (hide yes) (show_name no) (do_not_autoplace no) (effects (font (size 1.27 1.27))))
  (property "Manufacturer" "Yageo" (at 162.56 38.1 0) (hide yes) (show_name no) (do_not_autoplace no) (effects (font (size 1.27 1.27))))
  (pin "1")
  (pin "2")))
